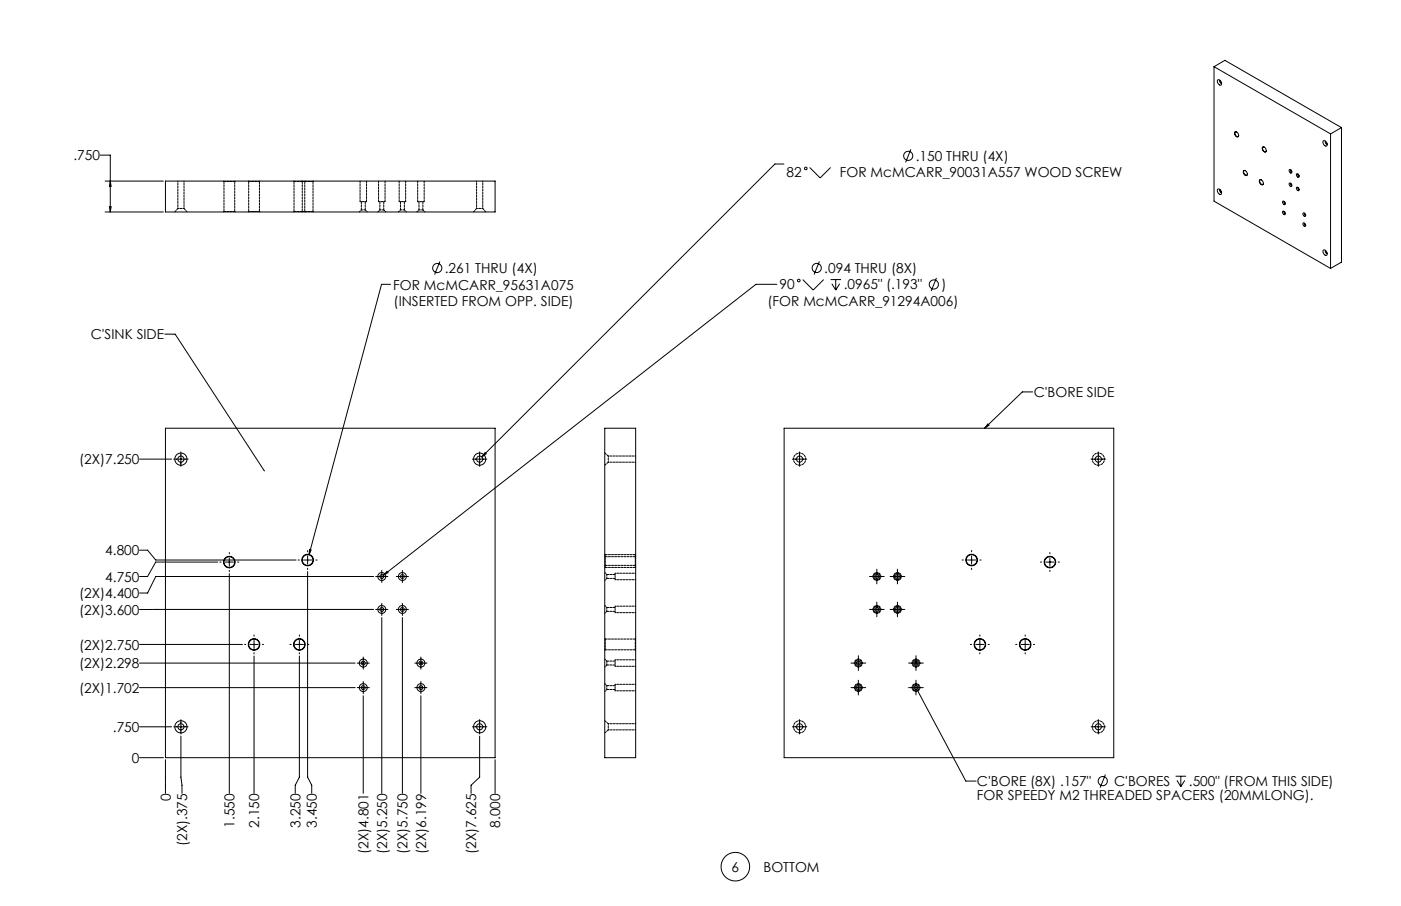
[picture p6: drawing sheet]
<svg xmlns="http://www.w3.org/2000/svg" width="864mm" height="559mm" viewBox="0 0 864 559" stroke-linecap="round" stroke-linejoin="round" font-family="sans-serif">
<g fill="none" stroke="#000" stroke-width=".62">
<path d="M748 41l72 42M748 41v83l72 42M748 41l7-4 72 42M751 49a1.9 1.9 0 0 1 2 1 1.9 1.9 0 0 1-1 3l-1-2zM752 50v1h1M827 79l-7 4M827 79v83l-7 4M62 96h6v35M561 92l-3 8M761 81a1.7 1.7 0 0 1 2 1 1.7 1.7 0 0 1 0 2l-2-1zM762 81a1.2 1.2 0 0 0-1 1 1.2 1.2 0 0 0 1 2 .9 .9 0 0 0 1 0 .9 .9 0 0 0 1 0M778 91a1.7 1.7 0 0 1 2 1 1.7 1.7 0 0 1 0 2l-2-2z"/>
<path d="M779 91a1.3 1.3 0 0 0-1 1 1.3 1.3 0 0 0 1 1 .8 .8 0 0 0 1 1 .8 .8 0 0 0 1-1M816 87a1.8 1.8 0 0 1 2 1 1.8 1.8 0 0 1-1 2l-1-1zM817 87v1l1 1M820 83v83M65 112h36M68 112l1 3h-2zM102 112h203v19h-203zM483 101h-5l-181 181M499 103l7 7 6-7M751 117a1.9 1.9 0 0 1 2 1 1.9 1.9 0 0 1-1 2l-1-1zM752 117v1l1 1M767 105a1.7 1.7 0 0 1 2 1 1.7 1.7 0 0 1-1 2l-1-1z"/>
<path d="M768 105a1.3 1.3 0 0 0-2 1 1.3 1.3 0 0 0 1 2h2v-1M776 111a1.7 1.7 0 0 1 2 1 1.7 1.7 0 0 1 0 2l-2-1zM778 111a1.3 1.3 0 0 0-2 1 1.3 1.3 0 0 0 1 1l1 1M779 113l-1 1M795 113l1 1a.8 .8 0 0 1 0 1 .8 .8 0 0 1-1-1zM795 105h1a1 1 0 0 1 0 2 .8 .8 0 0 1-1-1zM796 105v1M796 113v1M799 116h1a.9 .9 0 0 1 1 1 .9 .9 0 0 1-1 1 .9 .9 0 0 1-1-1zM799 107l1 1a.9 .9 0 0 1 1 1 .9 .9 0 0 1-1 0 .9 .9 0 0 1-1-1zM800 107v1h1M800 116l1 1"/>
<path d="M65 131h36M67 127h2l-1 4zM791 130l1 1a.8 .8 0 0 1 0 1 .8 .8 0 0 1-1 0zM791 124l1 1a.8 .8 0 0 1 0 1 .8 .8 0 0 1-1-1zM792 124v1M792 130v1M803 131l2 1a1.1 1.1 0 0 1-1 2 .8 .8 0 0 1-1-1zM803 138h2a1.1 1.1 0 0 1-1 2 .8 .8 0 0 1-1-1zM804 132l1 1M804 138l1 1M816 154h1l1 1a1.6 1.6 0 0 1-1 3 1.3 1.3 0 0 1-1-2zM817 155v1h1"/>
<path d="M241 175h-6l-45 167M271 161l-3 8M479 175h-13l-230 180M495 172l6 7 7-7M505 161l-3 8M512 172h6M513 175l2 4M515 172v7M518 175l-3 4M577 171l-3 8M102 206h6l55 84M637 242h-7l-23 22"/>
<path d="M102 264h203v203h-203zM112 279v9M296 279v9M299 279l1 1-3 2zM373 264h19v203h-19zM483 264h204v203h-204zM493 279v9M609 261l1 1-3 2zM677 279v9M86 283h20M107 283h9M291 283h9"/>
<path d="M488 283h9M673 283h8M86 339h5l5 6h86M190 340h.1M191 339h1l-2 3zM599 340h.1M134 347h-38l-5 9h-5M136 347h.1M139 347h5M141 341v1M141 344v5M141 352v1"/>
<path d="M141 354v135M146 347h1M184 345h1M187 345h5M190 343v5M190 350v1M190 353v126l2 5v5M195 345h.1M230 356h-134l-5 10h-5M232 356h7M235 352v7M239 352v1l-3 2z"/>
<path d="M244 356h8M248 352v7M536 356h9M540 351v9M549 356h9M553 351v9M593 345h1M596 345h5M599 343v5M599 350v1M604 345h1M641 347h1"/>
<path d="M645 347h5M647 341v1M647 344v5M647 352v1M652 347h1M230 376h-144M232 376h7M235 372v8M244 376h8M248 372v8M536 376h9M540 371v9"/>
<path d="M549 376h9M553 371v9M86 397h63M151 397h1M154 397h5M157 392h.1M157 395v5M162 397h.1M179 397h.1M182 397h5M185 392h.1M185 395v5"/>
<path d="M190 397h.1M235 381v108M248 381v108M598 397h1M601 397h6M604 392h.1M604 395v5M609 397h1M626 397h1M629 397h5M632 392h.1M632 395v5"/>
<path d="M637 397h1M86 409h133M157 403h.1M157 405v84M185 403h.1M185 405v74l-3 5v5M220 409h8M224 405v8M256 409h7M259 405v8M525 409h9M529 404v10"/>
<path d="M529 420v9M560 409h9M565 404v10M565 420v9M604 403h.1M632 403h.1M86 424h133M220 424h8M224 420v8M224 429v60M256 424h7M259 420v8"/>
<path d="M259 429v60M525 424h9M560 424h9M565 426l30 56h7M86 448h20M107 448h9M112 444v9M112 454v25v10M291 448h9M296 444v9M296 454v25l-6 5v5M488 448h9"/>
<path d="M493 444v9M673 448h8M677 444v9M86 467h15M102 469v20M305 469v20M681 478l-3 8M725 479h6M728 479v6M725 481l3 4M730 481l-2 4"/>
<circle cx="560" cy="96" r="2.8"/>
<circle cx="497" cy="104" r=".8"/>
<circle cx="270" cy="165" r="2.8"/>
<circle cx="492" cy="173" r=".8"/>
<circle cx="503" cy="165" r="2.8"/>
<circle cx="576" cy="175" r="2.8"/>
<circle cx="112" cy="283" r="1.9"/>
<circle cx="112" cy="283" r="4"/>
<circle cx="296" cy="283" r="1.9"/>
<circle cx="296" cy="283" r="4"/>
<circle cx="493" cy="283" r="1.9"/>
<circle cx="677" cy="283" r="1.9"/>
<circle cx="141" cy="347" r="4"/>
<circle cx="141" cy="347" r="3"/>
<circle cx="190" cy="345" r="4"/>
<circle cx="190" cy="345" r="3"/>
<circle cx="235" cy="356" r="1.2"/>
<circle cx="235" cy="356" r="2.5"/>
<circle cx="248" cy="356" r="1.2"/>
<circle cx="248" cy="356" r="2.5"/>
<circle cx="540" cy="356" r="2"/>
<circle cx="540" cy="356" r="1.2"/>
<circle cx="553" cy="356" r="2"/>
<circle cx="553" cy="356" r="1.2"/>
<circle cx="599" cy="345" r="3"/>
<circle cx="599" cy="345" r="4"/>
<circle cx="647" cy="347" r="3"/>
<circle cx="647" cy="347" r="4"/>
<circle cx="235" cy="376" r="1.2"/>
<circle cx="235" cy="376" r="2.5"/>
<circle cx="248" cy="376" r="1.2"/>
<circle cx="248" cy="376" r="2.5"/>
<circle cx="540" cy="376" r="2"/>
<circle cx="540" cy="376" r="1.2"/>
<circle cx="553" cy="376" r="2"/>
<circle cx="553" cy="376" r="1.2"/>
<circle cx="157" cy="397" r="4"/>
<circle cx="157" cy="397" r="3"/>
<circle cx="185" cy="397" r="4"/>
<circle cx="185" cy="397" r="3"/>
<circle cx="604" cy="397" r="3"/>
<circle cx="604" cy="397" r="4"/>
<circle cx="632" cy="397" r="3"/>
<circle cx="632" cy="397" r="4"/>
<circle cx="224" cy="409" r="1.2"/>
<circle cx="224" cy="409" r="2.5"/>
<circle cx="259" cy="409" r="1.2"/>
<circle cx="259" cy="409" r="2.5"/>
<circle cx="529" cy="409" r="1.2"/>
<circle cx="529" cy="409" r="2"/>
<circle cx="565" cy="409" r="2"/>
<circle cx="565" cy="409" r="1.2"/>
<circle cx="224" cy="424" r="1.2"/>
<circle cx="224" cy="424" r="2.5"/>
<circle cx="259" cy="424" r="1.2"/>
<circle cx="259" cy="424" r="2.5"/>
<circle cx="529" cy="424" r="1.2"/>
<circle cx="529" cy="424" r="2"/>
<circle cx="565" cy="424" r="1.2"/>
<circle cx="565" cy="424" r="2"/>
<circle cx="112" cy="448" r="1.9"/>
<circle cx="112" cy="448" r="4"/>
<circle cx="296" cy="448" r="1.9"/>
<circle cx="296" cy="448" r="4"/>
<circle cx="493" cy="448" r="1.9"/>
<circle cx="677" cy="448" r="1.9"/>
<circle cx="680" cy="482" r="2.8"/>
<circle cx="453" cy="535" r="9"/>
</g>
<g fill="#000">
<path d="M163 290v1zM565 425l1 1zM609 261l1 1-3 2z"/>
<path d="M299 279l-2 3 3-2zM239 352l-3 3 3-2zM191 339l-1 3 2-3zM68 112l1 3h-2zM67 127h2l-1 4z"/>
</g>
<g fill="none" stroke="#000" stroke-width=".62" stroke-dasharray="1.3 .6" stroke-dashoffset=".6">
<path d="M113 129h-3M222 124h2M224 124h2M233 124h2M235 124h2M246 124h2M248 124h2M257 124h2M259 124h2M298 129h-4M375 285v-4M373 350v-1"/>
<path d="M392 349v1M541 358a2.5 2.5 0 0 1-3-3 2.5 2.5 0 0 1 4-1 2.5 2.5 0 0 1-1 4M553 358a2.5 2.5 0 0 1-2-3 2.5 2.5 0 0 1 4-1 2.5 2.5 0 0 1-1 4h-1M541 378a2.5 2.5 0 0 1-3-3 2.5 2.5 0 0 1 4-1 2.5 2.5 0 0 1-1 4M553 378a2.5 2.5 0 0 1-2-3 2.5 2.5 0 0 1 4-1 2.5 2.5 0 0 1-1 4h-1M529 411a2.5 2.5 0 0 1-2-3 2.5 2.5 0 0 1 4-1 2.5 2.5 0 0 1-1 4h-1M565 411a2.5 2.5 0 0 1-3-3 2.5 2.5 0 0 1 4-1 2.5 2.5 0 0 1-1 4M529 427a2.5 2.5 0 0 1-2-4 2.5 2.5 0 0 1 4-1 2.5 2.5 0 0 1-1 4l-1 1M565 427a2.5 2.5 0 0 1-3-4 2.5 2.5 0 0 1 4-1 2.5 2.5 0 0 1-1 4v1M375 450v-4"/>
</g>
<path d="M225 129h-2M237 129h-3M249 129h-2M261 129h-3M374 357v-3M374 377v-2M374 410v-2M374 425v-2" fill="none" stroke="#000" stroke-width=".62" stroke-dasharray="1.3 .6" stroke-dashoffset=".4"/>
<path d="M379 354v4M379 374v4M379 407v4M379 422v4" fill="none" stroke="#000" stroke-width=".62" stroke-dasharray="1.3 .6" stroke-dashoffset=".5"/>
<g fill="none" stroke="#000" stroke-width=".62" stroke-dasharray="1.3 .6" stroke-dashoffset=".2">
<path d="M138 112h7M153 112h7M186 112h7M110 129l-2 2M115 131l-2-2M145 130h-7M160 130h-7M193 130h-7M294 129l-2 2M299 131l-1-2M373 287l2-2M375 281l-2-2"/>
<path d="M373 349v-7M392 342v7M392 394v7M373 401v-7M373 452l2-2M375 446l-2-1"/>
</g>
<path d="M110 112v17M294 112v17M113 129v-17M298 129v-17M375 285h17M392 281h-17M375 450h17M392 446h-17" fill="none" stroke="#000" stroke-width=".62" stroke-dasharray="1.3 .6" stroke-dashoffset=".8"/>
<g fill="none" stroke="#000" stroke-width=".62" stroke-dasharray="1.3 .6" stroke-dashoffset=".9">
<path d="M223 129l-2 2M226 131l-1-2M234 129l-1 2M238 131l-1-2M247 129l-1 2M251 131l-2-2M258 129l-1 2M262 131l-1-2M373 358l1-1M374 354l-1-1M373 378l1-1M374 375l-1-2"/>
<path d="M373 411l1-1M374 408l-1-1M373 427l1-2M374 423l-1-1"/>
</g>
<path d="M379 358h13M392 354h-13M379 378h13M392 374h-13M379 411h13M392 407h-13M379 426h13M392 422h-13" fill="none" stroke="#000" stroke-width=".62" stroke-dasharray="1.3 .6" stroke-dashoffset="-1"/>
<g fill="none" stroke="#000" stroke-width=".62" stroke-dasharray="1.3 .6">
<path d="M138 112h.1M145 112h.1M153 112h.1M160 112h.1M181 112h.1M181 112h5M186 112h.1M188 112h.1M193 112h.1M222 112v12M233 112v12M246 112v12"/>
<path d="M257 112v12M138 130v1M145 131v-1M153 130v1M160 131v-1M181 130v1M186 130h-5M186 130v1M188 131v-1M193 131v-1M223 124v5M225 129v-5"/>
<path d="M226 124v-12M234 124v5M237 129v-5M237 124v-12M247 124v5M249 129v-5M250 124v-12M258 124v5M261 129v-5M261 124v-12M373 349h.1M373 350h.1"/>
<path d="M373 342h.1M373 343h.1M374 357h5M379 354h-5M392 349h.1M392 350h.1M392 342h.1M392 343h.1M374 377h5M379 375h-5M373 394h.1M392 394h.1"/>
<path d="M373 401h.1M374 410h5M379 408h-5M392 401h.1M374 425h5M379 423h-5"/>
</g>
<g fill="none" stroke="#000" stroke-width=".62" stroke-dasharray="1.3 .6" stroke-dashoffset="-.1">
<path d="M138 112v18M153 112v18M181 112v18M186 112v18M145 130v-18M160 130v-18M188 130v-18M193 130v-18M373 349h19M373 350h19M392 342h-19M392 343h-19"/>
<path d="M392 394h-19M373 401h19"/>
</g>
<path d="M493 287a4 4 0 0 1-4-5 4 4 0 0 1 7-1 4 4 0 0 1-2 6h-1M677 287a4 4 0 0 1-3-5 4 4 0 0 1 6-1 4 4 0 0 1-2 6h-1M493 452a4 4 0 0 1-4-5 4 4 0 0 1 7-1 4 4 0 0 1-2 6h-1M677 452a4 4 0 0 1-3-5 4 4 0 0 1 6-1 4 4 0 0 1-2 6h-1" fill="none" stroke="#000" stroke-width=".62" stroke-dasharray="1.3 .6" stroke-dashoffset=".3"/>
<g font-size="8.5">
<text x="45" y="99">.750</text>
<text x="565" y="99">.150 THRU (4X)</text>
<text x="485" y="109">82</text>
<text x="518" y="109">FOR McMCARR_90031A557 WOOD SCREW</text>
<text x="274" y="168">.261 THRU (4X)</text>
<text x="508" y="168">.094 THRU (8X)</text>
<text x="242" y="179">FOR McMCARR_95631A075</text>
<text x="481" y="179">90</text>
<text x="520" y="179">.0965&quot; (.193&quot;</text>
<text x="580" y="179">)</text>
<text x="243" y="189">(INSERTED FROM OPP. SIDE)</text>
<text x="473" y="189">(FOR McMCARR_91294A006)</text>
<text x="56" y="209">C'SINK SIDE</text>
<text x="637" y="245">C'BORE SIDE</text>
<text x="49" y="286">(2X)7.250</text>
<text x="65" y="343">4.800</text>
<text x="65" y="359">4.750</text>
<text x="49" y="369">(2X)4.400</text>
<text x="49" y="379">(2X)3.600</text>
<text x="49" y="401">(2X)2.750</text>
<text x="49" y="412">(2X)2.298</text>
<text x="49" y="427">(2X)1.702</text>
<text x="70" y="451">.750</text>
<text x="81" y="471">0</text>
<text x="602" y="485">C'BORE (8X) .157&quot;</text>
<text x="687" y="485">C'BORES</text>
<text x="733" y="485">.500&quot; (FROM THIS SIDE)</text>
<text x="105" y="494" transform="rotate(-90 105 494)">0</text>
<text x="602" y="493">FOR SPEEDY M2 THREADED SPACERS (20MMLONG).</text>
<text x="145" y="510" transform="rotate(-90 145 510)">1.550</text>
<text x="160" y="510" transform="rotate(-90 160 510)">2.150</text>
<text x="185" y="510" transform="rotate(-90 185 510)">3.250</text>
<text x="195" y="510" transform="rotate(-90 195 510)">3.450</text>
<text x="308" y="510" transform="rotate(-90 308 510)">8.000</text>
<text x="115" y="522" transform="rotate(-90 115 522)">(2X).375</text>
<text x="227" y="527" transform="rotate(-90 227 527)">(2X)4.801</text>
<text x="239" y="527" transform="rotate(-90 239 527)">(2X)5.250</text>
<text x="251" y="527" transform="rotate(-90 251 527)">(2X)5.750</text>
<text x="263" y="527" transform="rotate(-90 263 527)">(2X)6.199</text>
<text x="294" y="527" transform="rotate(-90 294 527)">(2X)7.625</text>
<text x="451" y="538">6</text>
<text x="471" y="538">BOTTOM</text>
</g>
</svg>
